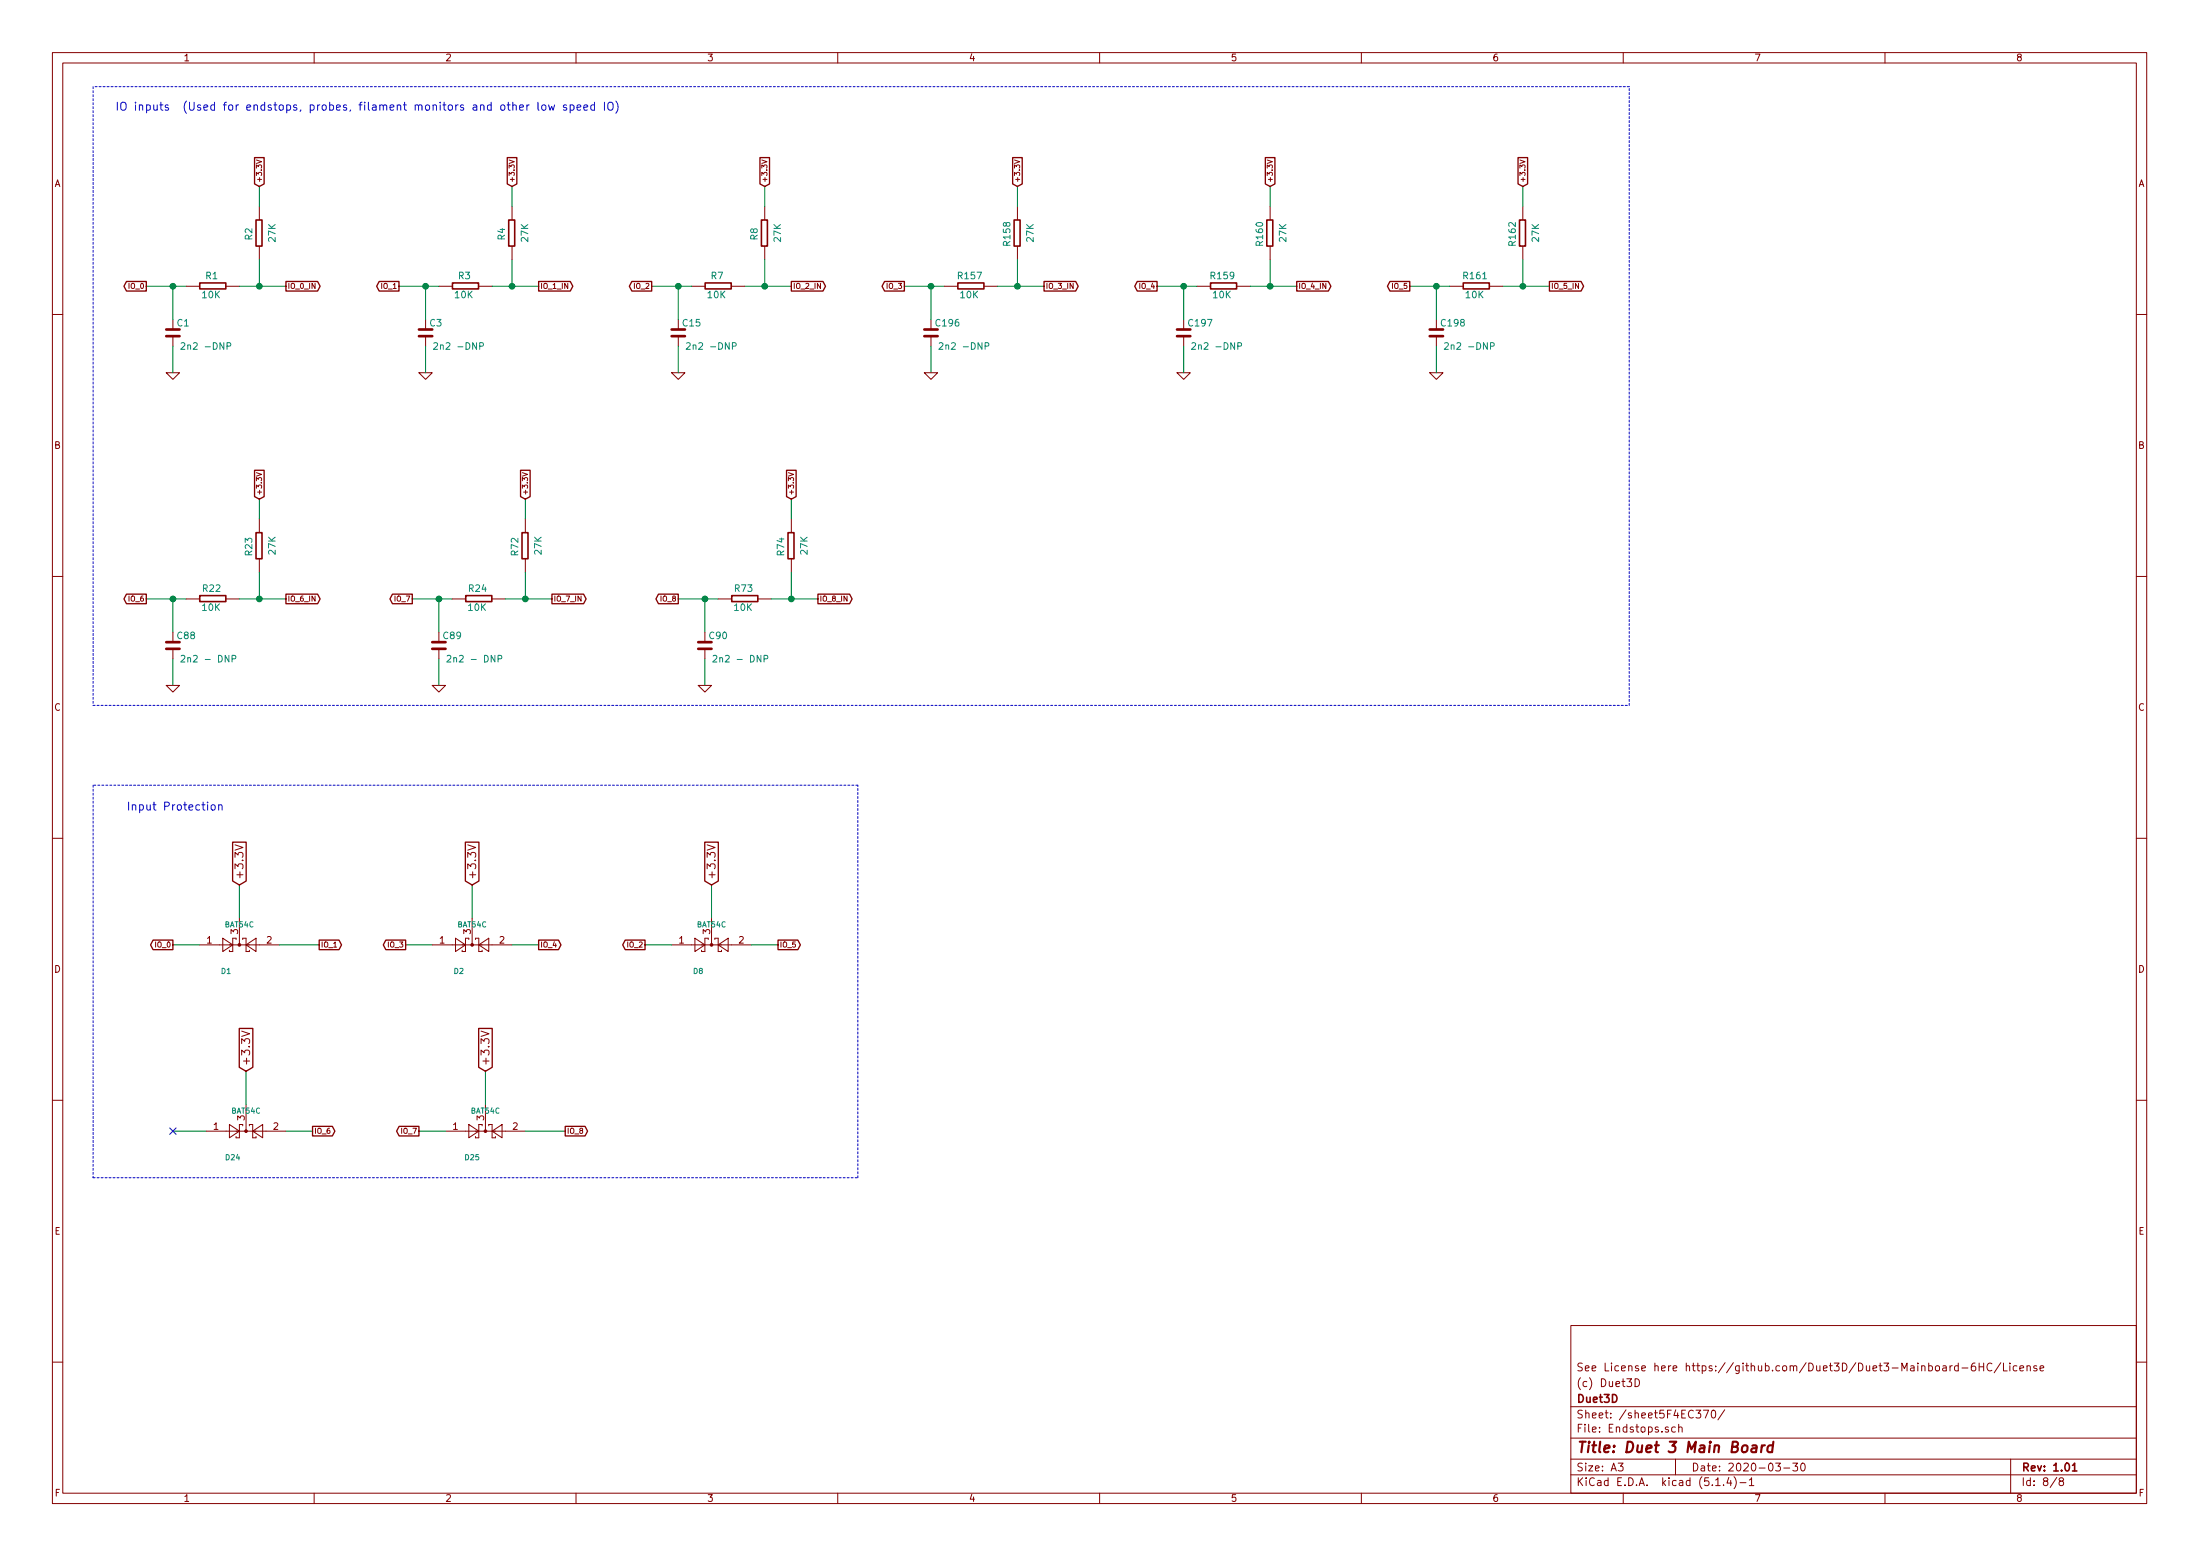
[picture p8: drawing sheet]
EESchema Schematic File Version 4
LIBS:Duet3_MB-cache
EELAYER 30 0
EELAYER END
$Descr A3 16535 11693
encoding utf-8
Sheet 8 8
Title "Duet 3 Main Board"
Date "2020-03-30"
Rev "1.01"
Comp "Duet3D"
Comment1 "(c) Duet3D"
Comment2 "See License here https://github.com/Duet3D/Duet3-Mainboard-6HC/blob/master/LICENSE"
Comment3 ""
Comment4 ""
$EndDescr
$Comp
L Duet3:GND #PWR02
U 1 1
P 1300 2800
F 0 "#PWR02" H 1300 2800 30  0001 C CNN
F 1 "GND" H 1300 2730 30  0001 C CNN
F 2 "" H 1300 2800 60  0001 C CNN
F 3 "" H 1300 2800 60  0001 C CNN
	1    1300 2800
	1    0    0    -1  
$EndComp
Text GLabel 1950 1400 1    39   Input ~ 0
+3.3V
Text GLabel 3000 2150 0    39   Output ~ 0
IO_1
Text GLabel 1100 2150 0    39   Output ~ 0
IO_0
Text GLabel 2150 2150 2    39   Output ~ 0
IO_0_IN
$Comp
L Duet3:R_SMALL R1
U 1 1
P 1600 2150
F 0 "R1" V 1675 2158 50  0000 C CNN
F 1 "10K" V 1532 2162 50  0000 C CNN
F 2 "Resistor_SMD:R_0402_1005Metric_Wbry" H 1600 2150 60  0001 C CNN
F 3 "" H 1600 2150 60  0001 C CNN
F 4 "." H 1600 2150 50  0001 C CNN "Part Number"
	1    1600 2150
	0    -1   -1   0   
$EndComp
$Comp
L Duet3:C_SMALL C1
U 1 1
P 1300 2500
F 0 "C1" H 1325 2575 50  0000 L CNN
F 1 "2n2 -DNP" H 1350 2400 50  0000 L CNN
F 2 "Capacitor_SMD:C_0402_1005Metric_Wbry" H 1300 2500 60  0001 C CNN
F 3 "" H 1300 2500 60  0001 C CNN
F 4 "DNP" H 1300 2500 50  0001 C CNN "Part Number"
	1    1300 2500
	1    0    0    -1  
$EndComp
Text GLabel 4050 2150 2    39   Output ~ 0
IO_1_IN
Text Notes 865  840  0    60   ~ 0
IO inputs  (Used for endstops, probes, filament monitors and other low speed IO)
$Comp
L Duet3:R_SMALL R2
U 1 1
P 1950 1750
F 0 "R2" V 2025 1758 50  0000 C CNN
F 1 "27K" V 1850 1750 50  0000 C CNN
F 2 "Resistor_SMD:R_0603_1608Metric_Wbry" H 1950 1750 60  0001 C CNN
F 3 "~" H 1950 1750 60  0000 C CNN
F 4 "." H 1950 1750 50  0001 C CNN "Part Number"
	1    1950 1750
	-1   0    0    1   
$EndComp
Text GLabel 2400 7100 2    39   Output ~ 0
IO_1
$Comp
L Diode:BAT54C D1
U 1 1
P 1800 7100
F 0 "D1" H 1700 7300 40  0000 C CNN
F 1 "BAT54C" H 1800 6950 40  0000 C CNN
F 2 "Package_TO_SOT_SMD:SOT-23" V 1700 7100 60  0001 C CNN
F 3 "" H 1700 7100 60  0000 C CNN
F 4 "." H 1800 7100 50  0001 C CNN "Part Number"
	1    1800 7100
	1    0    0    1   
$EndComp
Text GLabel 1800 6650 1    60   Input ~ 0
+3.3V
Text GLabel 1300 7100 0    39   Output ~ 0
IO_0
Text Notes 950  6100 0    60   ~ 0
Input Protection
Text GLabel 4900 2150 0    39   Output ~ 0
IO_2
Text GLabel 5950 2150 2    39   Output ~ 0
IO_2_IN
Wire Wire Line
	1100 2150 1300 2150
Wire Wire Line
	1300 2150 1300 2400
Connection ~ 1300 2150
Wire Wire Line
	1300 2150 1400 2150
Wire Wire Line
	1300 2600 1300 2800
Wire Wire Line
	1800 2150 1950 2150
Wire Wire Line
	1950 1950 1950 2150
Connection ~ 1950 2150
Wire Wire Line
	1950 2150 2150 2150
Wire Wire Line
	1950 1400 1950 1550
$Comp
L Duet3:GND #PWR06
U 1 1
P 3200 2800
F 0 "#PWR06" H 3200 2800 30  0001 C CNN
F 1 "GND" H 3200 2730 30  0001 C CNN
F 2 "" H 3200 2800 60  0001 C CNN
F 3 "" H 3200 2800 60  0001 C CNN
	1    3200 2800
	1    0    0    -1  
$EndComp
Text GLabel 3850 1400 1    39   Input ~ 0
+3.3V
$Comp
L Duet3:R_SMALL R3
U 1 1
P 3500 2150
F 0 "R3" V 3575 2158 50  0000 C CNN
F 1 "10K" V 3432 2162 50  0000 C CNN
F 2 "Resistor_SMD:R_0402_1005Metric_Wbry" H 3500 2150 60  0001 C CNN
F 3 "" H 3500 2150 60  0001 C CNN
F 4 "." H 3500 2150 50  0001 C CNN "Part Number"
	1    3500 2150
	0    -1   -1   0   
$EndComp
$Comp
L Duet3:C_SMALL C3
U 1 1
P 3200 2500
F 0 "C3" H 3225 2575 50  0000 L CNN
F 1 "2n2 -DNP" H 3250 2400 50  0000 L CNN
F 2 "Capacitor_SMD:C_0402_1005Metric_Wbry" H 3200 2500 60  0001 C CNN
F 3 "" H 3200 2500 60  0001 C CNN
	1    3200 2500
	1    0    0    -1  
$EndComp
$Comp
L Duet3:R_SMALL R4
U 1 1
P 3850 1750
F 0 "R4" V 3925 1758 50  0000 C CNN
F 1 "27K" V 3750 1750 50  0000 C CNN
F 2 "Resistor_SMD:R_0603_1608Metric_Wbry" H 3850 1750 60  0001 C CNN
F 3 "~" H 3850 1750 60  0000 C CNN
F 4 "." H 3850 1750 50  0001 C CNN "Part Number"
	1    3850 1750
	-1   0    0    1   
$EndComp
Wire Wire Line
	3000 2150 3200 2150
Wire Wire Line
	3200 2150 3200 2400
Connection ~ 3200 2150
Wire Wire Line
	3200 2150 3300 2150
Wire Wire Line
	3200 2600 3200 2800
Wire Wire Line
	3700 2150 3850 2150
Wire Wire Line
	3850 1950 3850 2150
Connection ~ 3850 2150
Wire Wire Line
	3850 2150 4050 2150
Wire Wire Line
	3850 1400 3850 1550
$Comp
L Duet3:GND #PWR011
U 1 1
P 5100 2800
F 0 "#PWR011" H 5100 2800 30  0001 C CNN
F 1 "GND" H 5100 2730 30  0001 C CNN
F 2 "" H 5100 2800 60  0001 C CNN
F 3 "" H 5100 2800 60  0001 C CNN
	1    5100 2800
	1    0    0    -1  
$EndComp
Text GLabel 5750 1400 1    39   Input ~ 0
+3.3V
$Comp
L Duet3:R_SMALL R7
U 1 1
P 5400 2150
F 0 "R7" V 5475 2158 50  0000 C CNN
F 1 "10K" V 5332 2162 50  0000 C CNN
F 2 "Resistor_SMD:R_0402_1005Metric_Wbry" H 5400 2150 60  0001 C CNN
F 3 "" H 5400 2150 60  0001 C CNN
F 4 "." H 5400 2150 50  0001 C CNN "Part Number"
	1    5400 2150
	0    -1   -1   0   
$EndComp
$Comp
L Duet3:C_SMALL C15
U 1 1
P 5100 2500
F 0 "C15" H 5125 2575 50  0000 L CNN
F 1 "2n2 -DNP" H 5150 2400 50  0000 L CNN
F 2 "Capacitor_SMD:C_0402_1005Metric_Wbry" H 5100 2500 60  0001 C CNN
F 3 "" H 5100 2500 60  0001 C CNN
	1    5100 2500
	1    0    0    -1  
$EndComp
$Comp
L Duet3:R_SMALL R8
U 1 1
P 5750 1750
F 0 "R8" V 5825 1758 50  0000 C CNN
F 1 "27K" V 5650 1750 50  0000 C CNN
F 2 "Resistor_SMD:R_0603_1608Metric_Wbry" H 5750 1750 60  0001 C CNN
F 3 "~" H 5750 1750 60  0000 C CNN
F 4 "." H 5750 1750 50  0001 C CNN "Part Number"
	1    5750 1750
	-1   0    0    1   
$EndComp
Wire Wire Line
	4900 2150 5100 2150
Wire Wire Line
	5100 2150 5100 2400
Connection ~ 5100 2150
Wire Wire Line
	5100 2150 5200 2150
Wire Wire Line
	5100 2600 5100 2800
Wire Wire Line
	5600 2150 5750 2150
Wire Wire Line
	5750 1950 5750 2150
Connection ~ 5750 2150
Wire Wire Line
	5750 2150 5950 2150
Wire Wire Line
	5750 1400 5750 1550
Wire Wire Line
	1800 6650 1800 6900
Wire Wire Line
	1500 7100 1300 7100
Wire Wire Line
	2100 7100 2400 7100
$Comp
L Diode:BAT54C D2
U 1 1
P 3550 7100
F 0 "D2" H 3450 7300 40  0000 C CNN
F 1 "BAT54C" H 3550 6950 40  0000 C CNN
F 2 "Package_TO_SOT_SMD:SOT-23" V 3450 7100 60  0001 C CNN
F 3 "" H 3450 7100 60  0000 C CNN
F 4 "." H 3550 7100 50  0001 C CNN "Part Number"
	1    3550 7100
	1    0    0    1   
$EndComp
Text GLabel 3550 6650 1    60   Input ~ 0
+3.3V
Text GLabel 4850 7100 0    39   Output ~ 0
IO_2
Wire Wire Line
	3550 6650 3550 6900
Wire Wire Line
	3250 7100 3050 7100
Text GLabel 1100 4500 0    39   Output ~ 0
IO_6
Text GLabel 2150 4500 2    39   Output ~ 0
IO_6_IN
$Comp
L Duet3:GND #PWR070
U 1 1
P 1300 5150
F 0 "#PWR070" H 1300 5150 30  0001 C CNN
F 1 "GND" H 1300 5080 30  0001 C CNN
F 2 "" H 1300 5150 60  0001 C CNN
F 3 "" H 1300 5150 60  0001 C CNN
	1    1300 5150
	1    0    0    -1  
$EndComp
Text GLabel 1950 3750 1    39   Input ~ 0
+3.3V
$Comp
L Duet3:R_SMALL R22
U 1 1
P 1600 4500
F 0 "R22" V 1675 4508 50  0000 C CNN
F 1 "10K" V 1532 4512 50  0000 C CNN
F 2 "Resistor_SMD:R_0402_1005Metric_Wbry" H 1600 4500 60  0001 C CNN
F 3 "" H 1600 4500 60  0001 C CNN
F 4 "." H 1600 4500 50  0001 C CNN "Part Number"
	1    1600 4500
	0    -1   -1   0   
$EndComp
$Comp
L Duet3:C_SMALL C88
U 1 1
P 1300 4850
F 0 "C88" H 1325 4925 50  0000 L CNN
F 1 "2n2 - DNP" H 1350 4750 50  0000 L CNN
F 2 "Capacitor_SMD:C_0402_1005Metric_Wbry" H 1300 4850 60  0001 C CNN
F 3 "" H 1300 4850 60  0001 C CNN
F 4 "." H 1300 4850 50  0001 C CNN "Part Number"
	1    1300 4850
	1    0    0    -1  
$EndComp
$Comp
L Duet3:R_SMALL R23
U 1 1
P 1950 4100
F 0 "R23" V 2025 4108 50  0000 C CNN
F 1 "27K" V 1850 4100 50  0000 C CNN
F 2 "Resistor_SMD:R_0603_1608Metric_Wbry" H 1950 4100 60  0001 C CNN
F 3 "~" H 1950 4100 60  0000 C CNN
F 4 "." H 1950 4100 50  0001 C CNN "Part Number"
	1    1950 4100
	-1   0    0    1   
$EndComp
Wire Wire Line
	1100 4500 1300 4500
Wire Wire Line
	1300 4500 1300 4750
Connection ~ 1300 4500
Wire Wire Line
	1300 4500 1400 4500
Wire Wire Line
	1300 4950 1300 5150
Wire Wire Line
	1800 4500 1950 4500
Wire Wire Line
	1950 4300 1950 4500
Connection ~ 1950 4500
Wire Wire Line
	1950 4500 2150 4500
Wire Wire Line
	1950 3750 1950 3900
Text GLabel 2350 8500 2    39   Output ~ 0
IO_6
Wire Wire Line
	4050 7100 3850 7100
$Comp
L Diode:BAT54C D8
U 1 1
P 5350 7100
F 0 "D8" H 5250 7300 40  0000 C CNN
F 1 "BAT54C" H 5350 6950 40  0000 C CNN
F 2 "Package_TO_SOT_SMD:SOT-23" V 5250 7100 60  0001 C CNN
F 3 "" H 5250 7100 60  0000 C CNN
F 4 "." H 5350 7100 50  0001 C CNN "Part Number"
	1    5350 7100
	1    0    0    1   
$EndComp
Text GLabel 5350 6650 1    60   Input ~ 0
+3.3V
Text GLabel 3150 8500 0    39   Output ~ 0
IO_7
Wire Wire Line
	5350 6650 5350 6900
Wire Wire Line
	5050 7100 4850 7100
Wire Wire Line
	5850 7100 5650 7100
Text GLabel 3100 4500 0    39   Output ~ 0
IO_7
Text GLabel 4150 4500 2    39   Output ~ 0
IO_7_IN
$Comp
L Duet3:GND #PWR071
U 1 1
P 3300 5150
F 0 "#PWR071" H 3300 5150 30  0001 C CNN
F 1 "GND" H 3300 5080 30  0001 C CNN
F 2 "" H 3300 5150 60  0001 C CNN
F 3 "" H 3300 5150 60  0001 C CNN
	1    3300 5150
	1    0    0    -1  
$EndComp
Text GLabel 3950 3750 1    39   Input ~ 0
+3.3V
$Comp
L Duet3:R_SMALL R24
U 1 1
P 3600 4500
F 0 "R24" V 3675 4508 50  0000 C CNN
F 1 "10K" V 3532 4512 50  0000 C CNN
F 2 "Resistor_SMD:R_0402_1005Metric_Wbry" H 3600 4500 60  0001 C CNN
F 3 "" H 3600 4500 60  0001 C CNN
F 4 "." H 3600 4500 50  0001 C CNN "Part Number"
	1    3600 4500
	0    -1   -1   0   
$EndComp
$Comp
L Duet3:C_SMALL C89
U 1 1
P 3300 4850
F 0 "C89" H 3325 4925 50  0000 L CNN
F 1 "2n2 - DNP" H 3350 4750 50  0000 L CNN
F 2 "Capacitor_SMD:C_0402_1005Metric_Wbry" H 3300 4850 60  0001 C CNN
F 3 "" H 3300 4850 60  0001 C CNN
F 4 "." H 3300 4850 50  0001 C CNN "Part Number"
	1    3300 4850
	1    0    0    -1  
$EndComp
$Comp
L Duet3:R_SMALL R72
U 1 1
P 3950 4100
F 0 "R72" V 4025 4108 50  0000 C CNN
F 1 "27K" V 3850 4100 50  0000 C CNN
F 2 "Resistor_SMD:R_0603_1608Metric_Wbry" H 3950 4100 60  0001 C CNN
F 3 "~" H 3950 4100 60  0000 C CNN
F 4 "." H 3950 4100 50  0001 C CNN "Part Number"
	1    3950 4100
	-1   0    0    1   
$EndComp
Wire Wire Line
	3100 4500 3300 4500
Wire Wire Line
	3300 4500 3300 4750
Connection ~ 3300 4500
Wire Wire Line
	3300 4500 3400 4500
Wire Wire Line
	3300 4950 3300 5150
Wire Wire Line
	3800 4500 3950 4500
Wire Wire Line
	3950 4300 3950 4500
Connection ~ 3950 4500
Wire Wire Line
	3950 4500 4150 4500
Wire Wire Line
	3950 3750 3950 3900
Text GLabel 5100 4500 0    39   Output ~ 0
IO_8
Text GLabel 6150 4500 2    39   Output ~ 0
IO_8_IN
$Comp
L Duet3:GND #PWR072
U 1 1
P 5300 5150
F 0 "#PWR072" H 5300 5150 30  0001 C CNN
F 1 "GND" H 5300 5080 30  0001 C CNN
F 2 "" H 5300 5150 60  0001 C CNN
F 3 "" H 5300 5150 60  0001 C CNN
	1    5300 5150
	1    0    0    -1  
$EndComp
Text GLabel 5950 3750 1    39   Input ~ 0
+3.3V
$Comp
L Duet3:R_SMALL R73
U 1 1
P 5600 4500
F 0 "R73" V 5675 4508 50  0000 C CNN
F 1 "10K" V 5532 4512 50  0000 C CNN
F 2 "Resistor_SMD:R_0402_1005Metric_Wbry" H 5600 4500 60  0001 C CNN
F 3 "" H 5600 4500 60  0001 C CNN
F 4 "." H 5600 4500 50  0001 C CNN "Part Number"
	1    5600 4500
	0    -1   -1   0   
$EndComp
$Comp
L Duet3:C_SMALL C90
U 1 1
P 5300 4850
F 0 "C90" H 5325 4925 50  0000 L CNN
F 1 "2n2 - DNP" H 5350 4750 50  0000 L CNN
F 2 "Capacitor_SMD:C_0402_1005Metric_Wbry" H 5300 4850 60  0001 C CNN
F 3 "" H 5300 4850 60  0001 C CNN
F 4 "." H 5300 4850 50  0001 C CNN "Part Number"
	1    5300 4850
	1    0    0    -1  
$EndComp
$Comp
L Duet3:R_SMALL R74
U 1 1
P 5950 4100
F 0 "R74" V 6025 4108 50  0000 C CNN
F 1 "27K" V 5850 4100 50  0000 C CNN
F 2 "Resistor_SMD:R_0603_1608Metric_Wbry" H 5950 4100 60  0001 C CNN
F 3 "~" H 5950 4100 60  0000 C CNN
F 4 "." H 5950 4100 50  0001 C CNN "Part Number"
	1    5950 4100
	-1   0    0    1   
$EndComp
Wire Wire Line
	5100 4500 5300 4500
Wire Wire Line
	5300 4500 5300 4750
Connection ~ 5300 4500
Wire Wire Line
	5300 4500 5400 4500
Wire Wire Line
	5300 4950 5300 5150
Wire Wire Line
	5800 4500 5950 4500
Wire Wire Line
	5950 4300 5950 4500
Connection ~ 5950 4500
Wire Wire Line
	5950 4500 6150 4500
Wire Wire Line
	5950 3750 5950 3900
$Comp
L Duet3:GND #PWR073
U 1 1
P 7000 2800
F 0 "#PWR073" H 7000 2800 30  0001 C CNN
F 1 "GND" H 7000 2730 30  0001 C CNN
F 2 "" H 7000 2800 60  0001 C CNN
F 3 "" H 7000 2800 60  0001 C CNN
	1    7000 2800
	1    0    0    -1  
$EndComp
Text GLabel 7650 1400 1    39   Input ~ 0
+3.3V
Text GLabel 8700 2150 0    39   Output ~ 0
IO_4
Text GLabel 6800 2150 0    39   Output ~ 0
IO_3
Text GLabel 7850 2150 2    39   Output ~ 0
IO_3_IN
$Comp
L Duet3:R_SMALL R157
U 1 1
P 7300 2150
F 0 "R157" V 7375 2158 50  0000 C CNN
F 1 "10K" V 7232 2162 50  0000 C CNN
F 2 "Resistor_SMD:R_0402_1005Metric_Wbry" H 7300 2150 60  0001 C CNN
F 3 "" H 7300 2150 60  0001 C CNN
F 4 "." H 7300 2150 50  0001 C CNN "Part Number"
	1    7300 2150
	0    -1   -1   0   
$EndComp
$Comp
L Duet3:C_SMALL C196
U 1 1
P 7000 2500
F 0 "C196" H 7025 2575 50  0000 L CNN
F 1 "2n2 -DNP" H 7050 2400 50  0000 L CNN
F 2 "Capacitor_SMD:C_0402_1005Metric_Wbry" H 7000 2500 60  0001 C CNN
F 3 "" H 7000 2500 60  0001 C CNN
	1    7000 2500
	1    0    0    -1  
$EndComp
Text GLabel 9750 2150 2    39   Output ~ 0
IO_4_IN
$Comp
L Duet3:R_SMALL R158
U 1 1
P 7650 1750
F 0 "R158" V 7725 1758 50  0000 C CNN
F 1 "27K" V 7550 1750 50  0000 C CNN
F 2 "Resistor_SMD:R_0603_1608Metric_Wbry" H 7650 1750 60  0001 C CNN
F 3 "~" H 7650 1750 60  0000 C CNN
F 4 "." H 7650 1750 50  0001 C CNN "Part Number"
	1    7650 1750
	-1   0    0    1   
$EndComp
Text GLabel 10600 2150 0    39   Output ~ 0
IO_5
Text GLabel 11650 2150 2    39   Output ~ 0
IO_5_IN
Wire Wire Line
	6800 2150 7000 2150
Wire Wire Line
	7000 2150 7000 2400
Connection ~ 7000 2150
Wire Wire Line
	7000 2150 7100 2150
Wire Wire Line
	7000 2600 7000 2800
Wire Wire Line
	7500 2150 7650 2150
Wire Wire Line
	7650 1950 7650 2150
Connection ~ 7650 2150
Wire Wire Line
	7650 2150 7850 2150
Wire Wire Line
	7650 1400 7650 1550
$Comp
L Duet3:GND #PWR074
U 1 1
P 8900 2800
F 0 "#PWR074" H 8900 2800 30  0001 C CNN
F 1 "GND" H 8900 2730 30  0001 C CNN
F 2 "" H 8900 2800 60  0001 C CNN
F 3 "" H 8900 2800 60  0001 C CNN
	1    8900 2800
	1    0    0    -1  
$EndComp
Text GLabel 9550 1400 1    39   Input ~ 0
+3.3V
$Comp
L Duet3:R_SMALL R159
U 1 1
P 9200 2150
F 0 "R159" V 9275 2158 50  0000 C CNN
F 1 "10K" V 9132 2162 50  0000 C CNN
F 2 "Resistor_SMD:R_0402_1005Metric_Wbry" H 9200 2150 60  0001 C CNN
F 3 "" H 9200 2150 60  0001 C CNN
F 4 "." H 9200 2150 50  0001 C CNN "Part Number"
	1    9200 2150
	0    -1   -1   0   
$EndComp
$Comp
L Duet3:C_SMALL C197
U 1 1
P 8900 2500
F 0 "C197" H 8925 2575 50  0000 L CNN
F 1 "2n2 -DNP" H 8950 2400 50  0000 L CNN
F 2 "Capacitor_SMD:C_0402_1005Metric_Wbry" H 8900 2500 60  0001 C CNN
F 3 "" H 8900 2500 60  0001 C CNN
	1    8900 2500
	1    0    0    -1  
$EndComp
$Comp
L Duet3:R_SMALL R160
U 1 1
P 9550 1750
F 0 "R160" V 9625 1758 50  0000 C CNN
F 1 "27K" V 9450 1750 50  0000 C CNN
F 2 "Resistor_SMD:R_0603_1608Metric_Wbry" H 9550 1750 60  0001 C CNN
F 3 "~" H 9550 1750 60  0000 C CNN
F 4 "." H 9550 1750 50  0001 C CNN "Part Number"
	1    9550 1750
	-1   0    0    1   
$EndComp
Wire Wire Line
	8700 2150 8900 2150
Wire Wire Line
	8900 2150 8900 2400
Connection ~ 8900 2150
Wire Wire Line
	8900 2150 9000 2150
Wire Wire Line
	8900 2600 8900 2800
Wire Wire Line
	9400 2150 9550 2150
Wire Wire Line
	9550 1950 9550 2150
Connection ~ 9550 2150
Wire Wire Line
	9550 2150 9750 2150
Wire Wire Line
	9550 1400 9550 1550
$Comp
L Duet3:GND #PWR075
U 1 1
P 10800 2800
F 0 "#PWR075" H 10800 2800 30  0001 C CNN
F 1 "GND" H 10800 2730 30  0001 C CNN
F 2 "" H 10800 2800 60  0001 C CNN
F 3 "" H 10800 2800 60  0001 C CNN
	1    10800 2800
	1    0    0    -1  
$EndComp
Text GLabel 11450 1400 1    39   Input ~ 0
+3.3V
$Comp
L Duet3:R_SMALL R161
U 1 1
P 11100 2150
F 0 "R161" V 11175 2158 50  0000 C CNN
F 1 "10K" V 11032 2162 50  0000 C CNN
F 2 "Resistor_SMD:R_0402_1005Metric_Wbry" H 11100 2150 60  0001 C CNN
F 3 "" H 11100 2150 60  0001 C CNN
F 4 "." H 11100 2150 50  0001 C CNN "Part Number"
	1    11100 2150
	0    -1   -1   0   
$EndComp
$Comp
L Duet3:C_SMALL C198
U 1 1
P 10800 2500
F 0 "C198" H 10825 2575 50  0000 L CNN
F 1 "2n2 -DNP" H 10850 2400 50  0000 L CNN
F 2 "Capacitor_SMD:C_0402_1005Metric_Wbry" H 10800 2500 60  0001 C CNN
F 3 "" H 10800 2500 60  0001 C CNN
	1    10800 2500
	1    0    0    -1  
$EndComp
$Comp
L Duet3:R_SMALL R162
U 1 1
P 11450 1750
F 0 "R162" V 11525 1758 50  0000 C CNN
F 1 "27K" V 11350 1750 50  0000 C CNN
F 2 "Resistor_SMD:R_0603_1608Metric_Wbry" H 11450 1750 60  0001 C CNN
F 3 "~" H 11450 1750 60  0000 C CNN
F 4 "." H 11450 1750 50  0001 C CNN "Part Number"
	1    11450 1750
	-1   0    0    1   
$EndComp
Wire Wire Line
	10600 2150 10800 2150
Wire Wire Line
	10800 2150 10800 2400
Connection ~ 10800 2150
Wire Wire Line
	10800 2150 10900 2150
Wire Wire Line
	10800 2600 10800 2800
Wire Wire Line
	11300 2150 11450 2150
Wire Wire Line
	11450 1950 11450 2150
Connection ~ 11450 2150
Wire Wire Line
	11450 2150 11650 2150
Wire Wire Line
	11450 1400 11450 1550
$Comp
L Diode:BAT54C D24
U 1 1
P 1850 8500
F 0 "D24" H 1750 8700 40  0000 C CNN
F 1 "BAT54C" H 1850 8350 40  0000 C CNN
F 2 "Package_TO_SOT_SMD:SOT-23" V 1750 8500 60  0001 C CNN
F 3 "" H 1750 8500 60  0000 C CNN
F 4 "." H 1850 8500 50  0001 C CNN "Part Number"
	1    1850 8500
	1    0    0    1   
$EndComp
Text GLabel 1850 8050 1    60   Input ~ 0
+3.3V
Wire Wire Line
	1850 8050 1850 8300
Wire Wire Line
	2350 8500 2150 8500
$Comp
L Diode:BAT54C D25
U 1 1
P 3650 8500
F 0 "D25" H 3550 8700 40  0000 C CNN
F 1 "BAT54C" H 3650 8350 40  0000 C CNN
F 2 "Package_TO_SOT_SMD:SOT-23" V 3550 8500 60  0001 C CNN
F 3 "" H 3550 8500 60  0000 C CNN
F 4 "." H 3650 8500 50  0001 C CNN "Part Number"
	1    3650 8500
	1    0    0    1   
$EndComp
Text GLabel 3650 8050 1    60   Input ~ 0
+3.3V
Wire Wire Line
	3650 8050 3650 8300
Wire Wire Line
	3350 8500 3150 8500
Text GLabel 3050 7100 0    39   Output ~ 0
IO_3
Text GLabel 4050 7100 2    39   Output ~ 0
IO_4
Text GLabel 5850 7100 2    39   Output ~ 0
IO_5
Text GLabel 4250 8500 2    39   Output ~ 0
IO_8
Wire Wire Line
	1300 8500 1550 8500
Wire Notes Line
	700  650  700  5300
Wire Notes Line
	700  5300 12250 5300
Wire Notes Line
	12250 5300 12250 650 
Wire Notes Line
	12250 650  700  650 
Wire Notes Line
	700  8850 6450 8850
Wire Notes Line
	6450 8850 6450 5900
Wire Notes Line
	6450 5900 700  5900
Wire Notes Line
	700  5900 700  8850
Wire Wire Line
	4250 8500 3950 8500
NoConn ~ 1300 8500
$EndSCHEMATC
